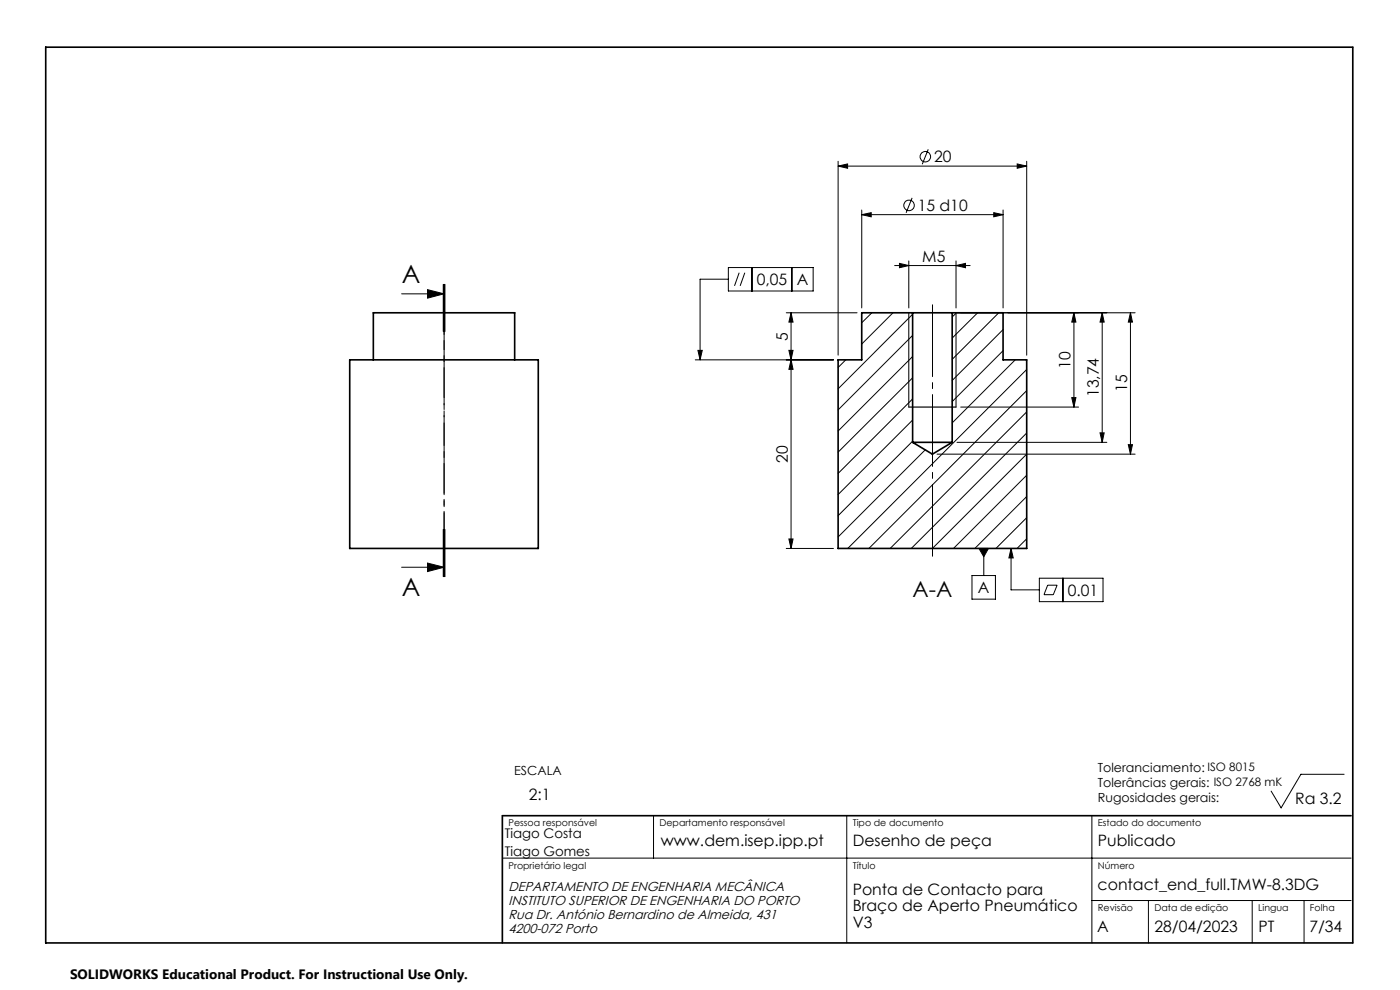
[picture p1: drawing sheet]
<svg xmlns="http://www.w3.org/2000/svg" width="297mm" height="210mm" viewBox="0 0 297 210" stroke-linecap="round" stroke-linejoin="round" font-family="sans-serif">
<path d="M9.7 10h277.3v190h-277.3zM74.2 76.3h40v40h-40zM79.2 76.3v-10h30v10M193.6 66.3h8.4M193.6 66.3h-10.8v10h-5v40h40v-40h-5v-10h-10.8M193.6 66.3v27.5M202 66.3v27.5M193.6 93.8h8.4M193.6 93.8l4.2 2.5 4.2-2.5M286.6 173h-180v27" fill="none" stroke="#000" stroke-width=".35"/>
<g fill="none" stroke="#000" stroke-width=".21">
<path d="M177.8 35.2l2-.4v.9zM177.8 34.2v41.1M177.8 35.2h40M196.9 31.7l-1.2 3.1M215.8 34.8l2 .4-2 .5zM217.8 34.2v41.1M154.5 56.8h18v4.9h-18zM154.5 59.2h-6v17.1M156.8 57.8l-1 2.8M158 57.8l-1 2.8M159.5 56.8v4.9M168 56.8v4.9"/>
<path d="M182.8 45.5l2-.4v.9zM182.8 44.5v20.8M182.8 45.5h30M189.8 56.3h16M190.8 55.9l2 .4-2 .5zM192.8 55.3v10M193.5 42l-1.3 3.1M202.8 56.3l2-.4v.9zM202.8 55.3v10M210.8 45.1l2 .4-2 .5zM212.8 44.5v20.8M85.2 62.3h9"/>
<path d="M90.7 61.4l3.5 .9-3.5 .9zM94 60.3v10M94.2 60.3v10M94.4 60.3v10M148.1 74.3h.9l-.5 2zM166.8 66.3h15M167.4 74.3h.8l-.4 2zM167.8 66.3l.4 2h-.8zM167.8 76.3l.4 2h-.8zM167.8 66.3v50M176.8 76.3h-29.3M179.4 76.3l-1.6 1.7"/>
<path d="M185 66.3l-2.2 2.2M189.4 66.3l-6.6 6.7M192.8 66.3v20.1M193.6 66.7l-15.8 15.8M193.6 71.1l-15.8 15.9M193.6 75.6l-15.8 15.8M202.8 66.3v20.1M202.9 66.3l-.9 .9M203 66.3h37.8M207.4 66.3l-5.4 5.4M211.9 66.3l-9.9 9.9M212.8 69.9l-10.8 10.8"/>
<path d="M212.8 74.4l-10.8 10.8M215.4 76.3l-13.4 13.4M217.8 78.4l-38 37.9M227.8 66.3l.4 2h-.8zM227.8 66.3v20.1M233.8 66.3l.4 2h-.8zM233.8 66.3v27.5M239.8 66.3l.4 2h-.8zM239.8 66.3v30M193.6 80.1l-15.8 15.8M193.6 84.6l-15.8 15.8M193.6 89.1l-15.8 15.8"/>
<path d="M193.6 93.6l-15.8 15.8M196.3 95.4l-18.5 18.5M198.8 96.3h42M203 93.8h31.8M203.8 86.4h25M217.8 82.9l-33.5 33.4M217.8 87.4l-29 28.9M217.8 91.9l-24.5 24.4M217.8 96.3l-20 20M227.4 84.3h.8l-.4 2.1zM233.4 91.8h.8l-.4 2zM239.4 94.3h.8l-.4 2z"/>
<path d="M90.7 119.4l3.5 .9-3.5 .9zM94 112.3v10M94.2 112.3v10M94.4 112.3v10zM166.8 116.3h10M167.4 114.3h.8l-.4 2zM207.7 116.3h2l-1 1.8zM208.7 116.3v5.8M214.5 116.3l.4 2h-.9zM214.5 116.3v8.8h6M217.8 100.8l-15.5 15.5M217.8 105.3l-11 11"/>
<path d="M217.8 109.8l-6.5 6.5M217.8 114.3l-2 2M85.2 120.3h9M206.2 122.1h5v5h-5zM220.5 122.7h13.5v4.9h-13.5zM222.2 124.1h2.1l-.9 2h-1.9zM225.5 122.7v4.9M138.6 173v9M179.6 173v27M231.6 173v27M285.2 164.2h-9.2l-4.2 7.2-2.1-3.6M106.6 182h180"/>
<path d="M231.6 191h55M243.6 191v9M265.6 191v9M276.6 191v9"/>
<circle cx="196.3" cy="33.2" r="1.11"/>
<circle cx="192.8" cy="43.6" r="1.12"/>
</g>
<path d="M192.8 86.4h10" fill="none" stroke="#000" stroke-width=".25"/>
<path d="M94.2 60.3v62" fill="none" stroke="#000" stroke-width=".21" stroke-dasharray="6.3 1.3 1.3 1.3" stroke-dashoffset="2.7"/>
<path d="M197.8 64.3v54" fill="none" stroke="#000" stroke-width=".21" stroke-dasharray="15.2 1.3 1.3 1.3" stroke-dashoffset="-.3"/>
<path d="M94.2 76.3v-12" fill="none" stroke="#000" stroke-width=".21" stroke-dasharray="15.2 1.3 1.3 1.3" stroke-dashoffset="11.1"/>
<path d="M94.2 76.3v42" fill="none" stroke="#000" stroke-width=".21" stroke-dasharray="15.2 1.3 1.3 1.3" stroke-dashoffset="5.7"/>
<g fill="#000">
<path d="M190.8 55.9l2 .4-2 .5zM202.8 56.3l2-.4v.9zM182.8 45.5l2-.4v.9zM210.8 45.1l2 .4-2 .5zM177.8 35.2l2-.4v.9zM215.8 34.8l2 .4-2 .5z"/>
<path d="M90.7 61.4l3.5 .9-3.5 .9zM90.7 119.4l3.5 .9-3.5 .9z"/>
<path d="M148.1 74.3h.9l-.5 2zM214.5 116.3l.4 2h-.9zM207.7 116.3l1 1.8 1-1.8z"/>
<path d="M227.8 66.3l.4 2h-.8zM227.4 84.3h.8l-.4 2.1zM167.8 66.3l.4 2h-.8zM167.4 74.3h.8l-.4 2zM167.8 76.3l.4 2h-.8zM167.4 114.3h.8l-.4 2z"/>
<path d="M233.4 91.8h.8l-.4 2zM233.8 66.3l.4 2h-.8zM239.4 94.3h.8l-.4 2zM239.8 66.3l.4 2h-.8z"/>
</g>
<g font-size="5.3">
<text x="85.2" y="60">A</text>
<text x="85.2" y="126.4">A</text>
</g>
<text font-size="4.7" x="193.6" y="126.6">A-A</text>
<g font-size="3.3">
<text x="198.2" y="34.4">20</text>
<text x="194.7" y="44.8">15 d10</text>
<text x="195.7" y="55.6">M5</text>
<text x="160.5" y="60.5">0,05</text>
<text x="169" y="60.5">A</text>
<text x="167.1" y="72.2" transform="rotate(-90 167.1 72.2)">5</text>
<text x="227.1" y="78.2" transform="rotate(-90 227.1 78.2)">10</text>
<text x="239.1" y="83.2" transform="rotate(-90 239.1 83.2)">15</text>
<text x="233.1" y="84.2" transform="rotate(-90 233.1 84.2)">13,74</text>
<text x="167.1" y="98.2" transform="rotate(-90 167.1 98.2)">20</text>
<text x="207.5" y="125.8">A</text>
<text x="226.5" y="126.4">0.01</text>
<text x="112.2" y="169.7">2:1</text>
<text x="274.8" y="170.6">Ra 3.2</text>
<text x="140.2" y="179.5">www.dem.isep.ipp.pt</text>
<text x="180.9" y="179.5">Desenho de peça</text>
<text x="232.9" y="179.5">Publicado</text>
<text x="180.9" y="189.8">Ponta de Contacto para</text>
<text x="232.9" y="188.7">contact_end_full.TMW-8.3DG</text>
<text x="180.9" y="193.3">Braço de Aperto Pneumático</text>
<text x="180.9" y="196.8">V3</text>
<text x="232.8" y="197.7">A</text>
<text x="244.9" y="197.7">28/04/2023</text>
<text x="267" y="197.7">PT</text>
<text x="277.8" y="197.7">7/34</text>
</g>
<text font-size="2.9" x="14.9" y="207.6">SOLIDWORKS Educational Product. For Instructional Use Only.</text>
<g font-size="2.8">
<text x="107.1" y="177.8">Tiago Costa</text>
<text x="107.1" y="181.6">Tiago Gomes</text>
<text x="107.9" y="192">INSTITUTO SUPERIOR DE ENGENHARIA DO PORTO</text>
<text x="107.9" y="189">DEPARTAMENTO DE ENGENHARIA MECÂNICA</text>
<text x="107.9" y="198">4200-072 Porto</text>
<text x="107.9" y="195">Rua Dr. António Bernardino de Almeida, 431</text>
</g>
<g font-size="2.7">
<text x="109.1" y="164.4">ESCALA</text>
<text x="232.9" y="163.8">Toleranciamento: ISO 8015</text>
<text x="232.9" y="167">Tolerâncias gerais: ISO 2768 mK</text>
<text x="232.9" y="170.1">Rugosidades gerais:</text>
</g>
<g font-size="2">
<text x="107.9" y="175.3">Pessoa responsável</text>
<text x="139.9" y="175.3">Departamento responsável</text>
<text x="180.9" y="175.3">Tipo de documento</text>
<text x="232.9" y="175.1">Estado do documento</text>
<text x="107.9" y="184.3">Proprietário legal</text>
<text x="180.9" y="184.3">Título</text>
<text x="232.9" y="184.3">Número</text>
<text x="232.9" y="193.3">Revisão</text>
<text x="244.9" y="193.3">Data de edição</text>
<text x="266.9" y="193.3">Lingua</text>
<text x="277.9" y="193.3">Folha</text>
</g>
</svg>
